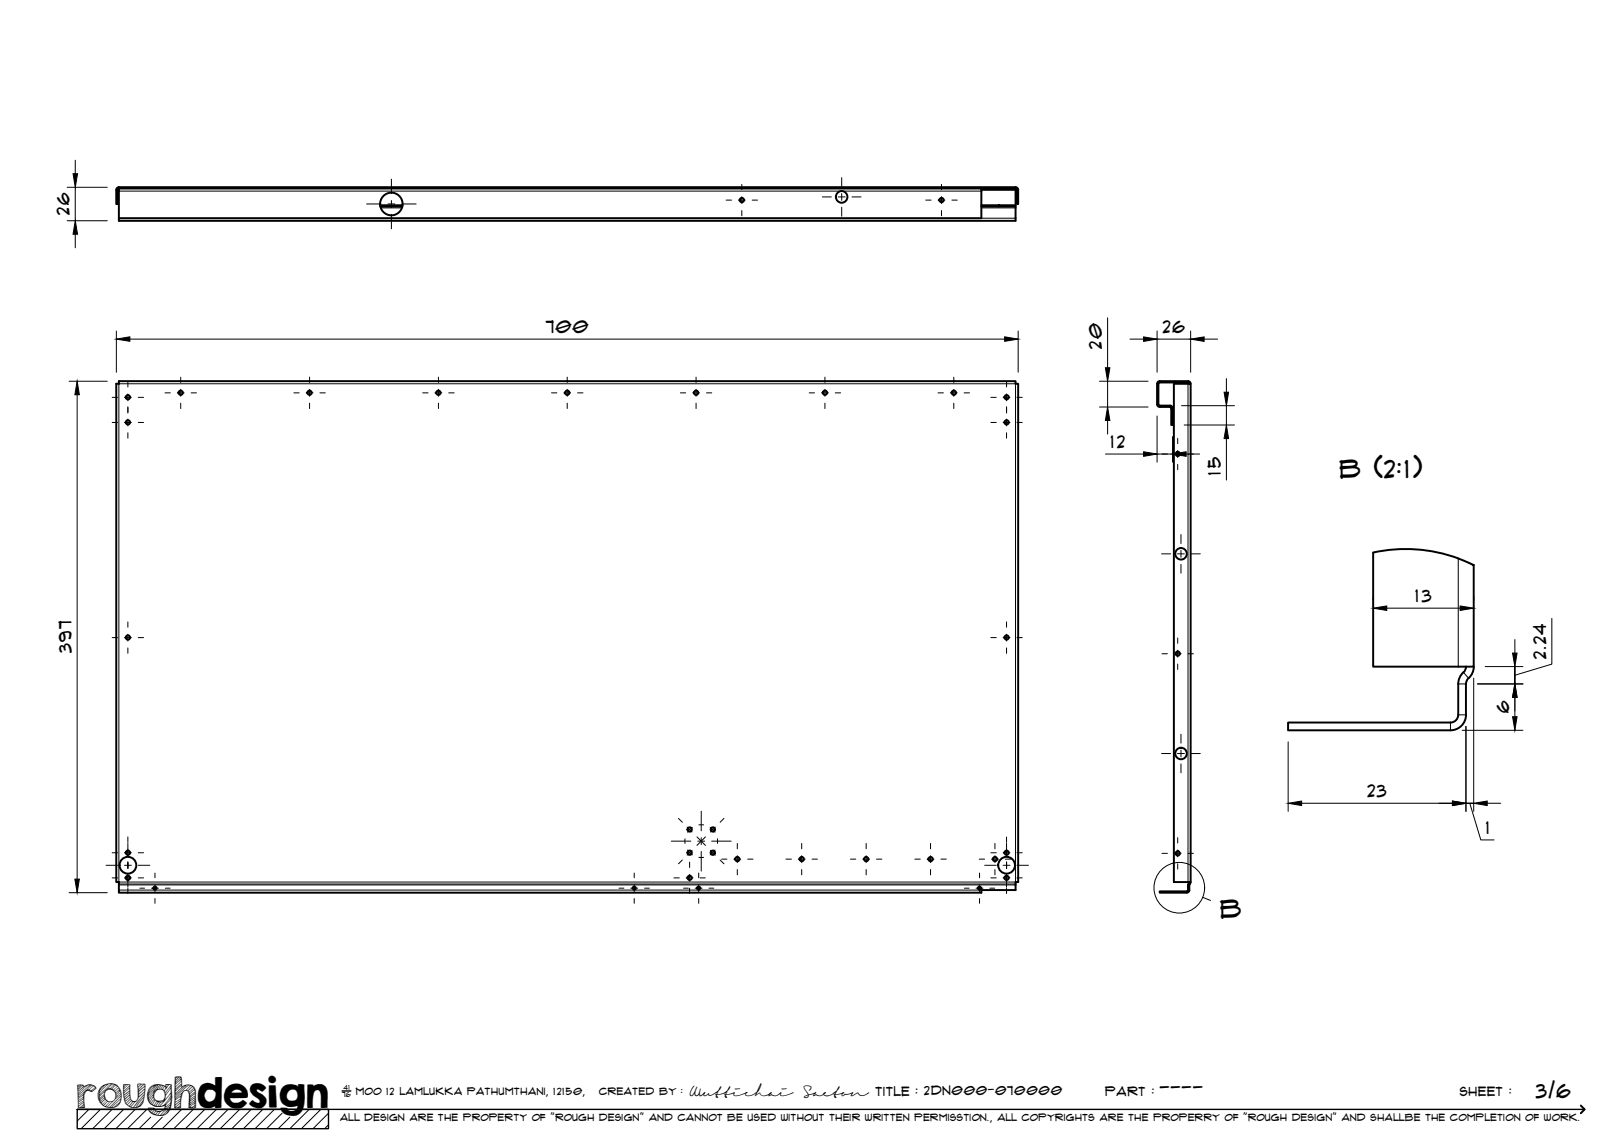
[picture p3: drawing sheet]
<svg xmlns="http://www.w3.org/2000/svg" width="420mm" height="297mm" viewBox="0 0 420 297" stroke-linecap="round" stroke-linejoin="round" font-family="sans-serif">
<!-- layer: Visible -->
<g fill="none" stroke="#000" stroke-width=".51">
<path d="M30.8 48.4v.4l-.4 .3M30.8 48.4h231.9M30.8 48.4a.67 .67 0 0 0-.7 .7v3.7h.3v-3.7M98.3 53.1h5.8M98.4 53.5h5.7M253.9 48.8h-223.1v8.3h231.9v-3.6M253.9 48.8v7.7h-223.1M253.9 48.8h8.8v.3h-8.8M253.9 53.1h4.5M253.9 53.5h4.5M258.4 53.1h4.3v.4h-4.3zM262.7 48.4a.67 .67 0 0 1 .7 .7v3.7h-.3v-3.7l-.4-.3z"/>
<path d="M262.7 49.1v4M30.1 99.3a.45 .45 0 0 0 .7 0 .45 .45 0 0 0 0-.6h231.9a.45 .45 0 0 0 0 .6 .45 .45 0 0 0 .7 0l-.1 128.9a.49 .49 0 0 0-.5 .2 .49 .49 0 0 0-.1 .6v1.3h-8.8v.7h-223.1v-2a.51 .51 0 0 0-.1-.6 .51 .51 0 0 0-.6-.2zM299.4 99.3v5.3M299.4 99.3a.67 .67 0 0 1 .6-.7h7.4a.67 .67 0 0 1 .6 .7M303.7 99.3h4.3v128.9h-4.3zM307.7 99.3l-.3-.3h-7.4l-.2 .1v5.7l.2 .2h2.7a.67 .67 0 0 1 .7 .6M299.4 104.6l.4 .6 2.9 .1 .3 .3M303 105.6h.4v4.4h-.4zM355.3 143a38.5 38.5 0 0 1 22.6 1.7l3.4 1.5v26.3h-26v-29.5M379.3 172.5l-.2 .8a5.3 5.3 0 0 0-1.8 3.6v8.1M381.3 172.5a5.3 5.3 0 0 1-1.8 3.6l-.2 .8v8.1M377.3 185a2 2 0 0 1-2 2h-42.1v2h42.1a4 4 0 0 0 4-4"/>
<path d="M307.4 230.3l-.4 .3h-7v.4h7l.5-.2 .2-.5M307.7 228.2l-.3 .6v1.5M307.7 229v1.3M308 228.2l-.3 .8"/>
<circle cx="101.3" cy="52.8" r="2.92"/>
<circle cx="191.9" cy="51.8" r=".56"/>
<circle cx="217.8" cy="50.9" r="1.5"/>
<circle cx="243.6" cy="51.8" r=".56"/>
<circle cx="33.1" cy="102.8" r=".56"/>
<circle cx="33.1" cy="109.3" r=".56"/>
<circle cx="46.7" cy="101.6" r=".56"/>
<circle cx="80.1" cy="101.6" r=".56"/>
<circle cx="113.4" cy="101.6" r=".56"/>
<circle cx="146.8" cy="101.6" r=".56"/>
<circle cx="180.1" cy="101.6" r=".56"/>
<circle cx="213.4" cy="101.6" r=".56"/>
<circle cx="246.8" cy="101.6" r=".56"/>
<circle cx="260.4" cy="109.3" r=".56"/>
<circle cx="260.4" cy="102.8" r=".56"/>
<circle cx="304.7" cy="117.5" r=".56"/>
<circle cx="305.6" cy="143.3" r="1.49"/>
<circle cx="33.1" cy="164.9" r=".56"/>
<circle cx="260.4" cy="164.9" r=".56"/>
<circle cx="304.7" cy="169.1" r=".56"/>
<circle cx="305.6" cy="195" r="1.49"/>
<circle cx="178.4" cy="214.6" r=".56"/>
<circle cx="184.4" cy="214.6" r=".56"/>
<circle cx="33.1" cy="220.6" r=".56"/>
<circle cx="33.1" cy="227.1" r=".56"/>
<circle cx="33.1" cy="223.9" r="2.17"/>
<circle cx="40.1" cy="229.8" r=".41"/>
<circle cx="164.1" cy="229.8" r=".41"/>
<circle cx="178.4" cy="220.6" r=".56"/>
<circle cx="178.4" cy="227.1" r=".56"/>
<circle cx="180.8" cy="229.8" r=".41"/>
<circle cx="184.4" cy="220.6" r=".56"/>
<circle cx="190.8" cy="222.3" r=".56"/>
<circle cx="207.4" cy="222.3" r=".56"/>
<circle cx="224.1" cy="222.3" r=".56"/>
<circle cx="240.8" cy="222.3" r=".56"/>
<circle cx="253.4" cy="229.8" r=".41"/>
<circle cx="257.4" cy="222.3" r=".56"/>
<circle cx="260.4" cy="220.6" r=".56"/>
<circle cx="260.4" cy="227.1" r=".56"/>
<circle cx="260.4" cy="223.9" r="2.17"/>
<circle cx="304.7" cy="220.8" r=".56"/>
</g>
<!-- layer: Visible Narrow -->
<g fill="none" stroke="#000" stroke-width=".26">
<path d="M30.1 49.1h.3M30.8 49.5h223.1M30.8 48.7h231.9M98.5 53.8h5.5M253.9 56.5h8.8M253.9 53.8h8.8M263.1 49.1h.3M30.8 99.3h231.9v128.9h-231.9zM299.4 99.3h.3M300 98.6v.4M307.4 98.6v.4M307.4 99.3v128.9"/>
<path d="M299.4 104.6h.3M300 105v.3M302.7 105v.3M377.3 144.5v28M377.3 177h2M378.6 174l1.3 1.5M375.3 187v2M377.3 185h2M30.8 230.3h223.1M30.8 228.7h231.9M30.8 229h231.9M307 230.6v.4"/>
<path d="M307.4 230.3h.3M307.4 229h.3M307.6 228.5l.2 .2"/>
</g>
<!-- layer: TitleBlock -->
<path d="M20 287h65v5h-65zM20 287h390M88.5 282.3h2.3" fill="none" stroke="#000" stroke-width=".36"/>
<path d="M409 286.1l1 .9-1 1" fill="none" stroke="#000" stroke-width=".51"/>
<g fill="none" stroke="#000" stroke-width=".26">
<path d="M23 287l-3 3.1M26 287l-5 5M29 287l-5 5M32 287l-5 5M35 287l-5 5M38 287l-5 5M39 289.1l-3 2.9M42 289.1l-3 2.9M47 287l-5 5M50 287l-5 5M53 287l-5 5M56 287l-5 5"/>
<path d="M59 287l-5 5M62 287l-5 5M65 287l-5 5M68 287l-5 5M71 287l-5 5M73 288l-4 4M75 289.1l-3 2.9M80 287l-5 5M83 287l-5 5M85 288l-4 4M85 291l-1 1"/>
</g>
<!-- layer: Smart Centers -->
<g fill="none" stroke="#000" stroke-width=".26">
<path d="M94.8 52.8h3.8M100.4 52.8h1.8M101.3 46.4v3.7M101.3 51.9v1.8M101.3 55.5v3.7M103.9 52.8h3.8M187.9 51.8h1.4M191 51.8h1.8M191.9 47.7v1.4M191.9 50.9v1.8M191.9 54.5v1.3M194.6 51.8h1.4"/>
<path d="M212.7 51h2.4M216.9 51h1.8M217.8 46v2.3M217.8 50.1v1.7M217.8 53.6v2.4M220.4 51h2.4M239.5 51.8h1.4M242.7 51.8h1.8M243.6 47.7v1.4M243.6 50.9v1.8M243.6 54.5v1.3M246.3 51.8h1.3"/>
<path d="M33.1 98.7v1.4M46.8 97.6v1.4M80.1 97.6v1.4M113.4 97.6v1.4M146.7 97.6v1.4M180.1 97.6v1.4M213.4 97.6v1.4M246.8 97.6v1.4M260.4 98.7v1.4M29 102.8h1.4M29 109.3h1.4M32.2 102.8h1.8"/>
<path d="M32.2 109.3h1.8M33.1 101.9v1.8M33.1 105.2v1.7M33.1 108.4v1.8M33.1 112v1.4M35.8 102.8h1.3M35.8 109.3h1.3M42.7 101.6h1.4M45.9 101.6h1.7M46.8 100.7v1.8M46.8 104.3v1.4M49.4 101.6h1.4"/>
<path d="M76 101.6h1.4M79.2 101.6h1.8M80.1 100.7v1.8M80.1 104.3v1.4M82.8 101.6h1.4M109.3 101.6h1.4M112.5 101.6h1.8M113.4 100.7v1.8M113.4 104.3v1.4M116.1 101.6h1.4M142.7 101.6h1.4M145.9 101.6h1.7"/>
<path d="M146.7 100.7v1.8M146.7 104.3v1.4M149.4 101.6h1.4M176 101.6h1.4M179.2 101.6h1.8M180.1 100.7v1.8M180.1 104.3v1.4M182.8 101.6h1.3M209.4 101.6h1.3M212.5 101.6h1.8M213.4 100.7v1.8M213.4 104.3v1.4"/>
<path d="M216.1 101.6h1.4M242.7 101.6h1.4M245.9 101.6h1.7M246.8 100.7v1.8M246.8 104.3v1.4M249.4 101.6h1.4M256.3 102.8h1.4M256.3 109.3h1.4M259.5 102.8h1.8M259.5 109.3h1.8M260.4 101.9v1.8M260.4 105.2v1.7"/>
<path d="M260.4 108.4v1.8M260.4 112v1.4M263.1 102.8h1.4M263.1 109.3h1.4M300.6 117.5h1.4M303.8 117.5h1.8M304.7 113.4v1.4M304.7 116.6v1.8M307.4 117.5h1.4M304.7 120.1v1.4M305.5 138.3v2.3M300.5 143.3h2.4"/>
<path d="M304.6 143.3h1.8M305.5 142.4v1.8M305.5 146v2.3M308.2 143.3h2.3M29 165h1.4M32.2 165h1.8M33.1 160.9v1.4M33.1 164.1v1.8M33.1 167.6v1.4M35.8 165h1.3M256.3 165h1.4M259.5 165h1.8"/>
<path d="M260.4 160.9v1.4M260.4 164.1v1.8M260.4 167.6v1.4M263.1 165h1.4M300.6 169.1h1.4M303.8 169.1h1.8M304.7 165.1v1.4M304.7 168.2v1.8M304.7 171.8v1.4M307.4 169.1h1.4M300.5 195h2.4M304.6 195h1.8"/>
<path d="M305.5 190v2.3M305.5 194.1v1.8M305.5 197.7v2.3M308.2 195h2.3M33.1 216.6v1.4M33.1 218.2v3.3M173.7 217.6h5M175.5 211.8l1 1M177.2 217v1.2M177.8 214l1.2 1.3M177.9 219.9l1.2 1.3M179.1 214.1l-1.2 1.2"/>
<path d="M180.3 216.5l1 1M180.5 217.6h1.8M180.8 213.4h1.2M181.3 217.8l-1 .9M181.4 209.9v5.1M181.4 216.8v1.7M181.5 217.8l1 .9M182.5 216.5l-1 1M183.7 214.1l1.3 1.2M184.1 217.6h5.1M185 219.9l-1.3 1.3M185.1 214l-1.3 1.3"/>
<path d="M185.6 217v1.2M187.3 211.8l-1 1M190.8 218.2v1.4M207.4 218.2v1.4M224.1 218.2v1.4M240.7 218.2v1.4M257.4 218.2v1.4M260.4 216.6v1.4M260.4 218.2v3.3M304.7 216.7v1.4M304.7 219.9v1.8M27.4 223.9h3"/>
<path d="M29 227.1h1.4M29 220.6h1.4M32.2 227.1h1.8M32.2 220.6h1.8M32.2 223.9h1.8M33.1 223v1.8M33.1 226.2v3.4M33.1 229.8v1.4M35.8 227.1h1.3M35.8 220.6h1.3M35.8 223.9h3M36.2 229.8h1.2"/>
<path d="M39.2 229.8h1.8M40.1 225.9v1.2M40.1 228.9v1.8M40.1 232.5v1.2M42.8 229.8h1.2M160.2 229.8h1.2M163.2 229.8h1.8M164.1 225.9v1.2M164.1 228.9v1.8M164.1 232.5v1.2M166.8 229.8h1.2M174.3 227.1h1.4"/>
<path d="M176.5 222.5l-1 1M176.8 229.8h1.3M177.5 227.1h1.8M178.4 223.1v1.4M178.4 226.2v1.8M178.4 229.8v1.4M179 220l-1.2 1.3M179.9 229.8h1.8M180.8 225.9v1.2M180.8 228.9v1.8M180.8 232.5v1.2M180.8 221.8h1.2"/>
<path d="M181.1 227.1h1.4M181.4 220.3v5.1M183.4 229.8h1.3M183.8 220l1.3 1.3M186.3 222.5l1 1M186.7 222.3h1.4M189.9 222.3h1.7M190.8 221.4v1.8M190.8 225v1.4M193.4 222.3h1.4M203.3 222.3h1.4M206.5 222.3h1.8"/>
<path d="M207.4 221.4v1.8M207.4 225v1.4M210.1 222.3h1.4M220 222.3h1.4M223.2 222.3h1.8M224.1 221.4v1.8M224.1 225v1.4M226.8 222.3h1.4M236.7 222.3h1.4M239.9 222.3h1.7M240.7 221.4v1.8M240.7 225v1.4"/>
<path d="M243.4 222.3h1.4M249.5 229.8h1.2M252.5 229.8h1.8M253.3 222.3h1.4M253.4 225.9v1.2M253.4 228.9v1.8M253.4 232.5v1.2M254.8 223.9h2.9M256.1 229.8h1.2M256.3 227.1h1.4M256.3 220.6h1.4M256.5 222.3h1.8"/>
<path d="M257.4 221.4v1.8M257.4 225v1.4M259.5 227.1h1.8M259.5 220.6h1.8M259.5 223.9h1.8M260.1 222.3h1.4M260.4 223v1.8M260.4 226.2v3.4M260.4 229.8v1.4M263.1 227.1h1.4M263.1 220.6h1.4M263.1 223.9h3"/>
<path d="M300.6 220.8h1.4M303.8 220.8h1.8M304.7 223.5v1.4M307.4 220.8h1.4"/>
</g>
<!-- layer: FD_Dimensions -->
<g fill="none" stroke="#000" stroke-width=".26">
<path d="M17.4 57.1h10.3M17.4 48.5h10.3M19.5 41.5v3.4M19.5 48.5v8.6M19.5 60.6v3.5M17.9 98.6h9.8M30.1 85.6v10.7M33.6 87.7h226.3M263.4 85.6v10.7M284.5 98.6h12.5M286.6 82.2v13M286.6 98.6v6.7"/>
<path d="M292.4 87.7h3.5M299.4 87.7h8.6M299.4 85.6v10.7M308 85.6v10.7M311.5 87.7h3.5M317.3 98v3.5M20 102.1v125.4M284.5 105.3h12.5M286 117.5h9.9M286.6 108.8v3.5M299.4 107.6v12M299.4 117.5h4"/>
<path d="M303.4 113v6.6M305.7 105h13.7M306.4 110h13M306.9 117.5h3.5M317.3 105v5M317.3 113.5v10.7M355.3 154.4v.9M358.8 157.4h19M381.3 154.4v.9M381.3 175.5v34.4M382.3 177h11.7M384.3 172.5h9.7"/>
<path d="M391.9 177v-4.5v4.5M391.9 165.5v3.5M401.5 160v11.8l-9.6 2.9M333.3 191.9v18M378.3 189h15.7M379.3 187.9v22M391.9 180.5v4.9M336.8 207.8h39M379.3 207.8h2h-2M380.3 207.8l2.8 9.5h3.4M384.8 207.8h3.5M17.9 231h9.8"/>
</g>
<g fill="#000" stroke="#000" stroke-width=".26">
<path d="M18.9 44.9h1.2l-.6 3.6zM19.5 57.1l.6 3.5h-1.2zM30.1 87.7l3.5-.5v1.1zM259.9 87.2l3.5 .5-3.5 .6zM286 95.2h1.1l-.5 3.4zM295.9 87.2l3.5 .5-3.5 .6zM308 87.7l3.5-.5v1.1zM20 98.6l.5 3.5h-1.1zM286.6 105.3l.5 3.5h-1.1zM295.9 116.9l3.5 .6-3.5 .6zM303.4 117.5l3.5-.6v1.2zM316.7 101.5h1.2l-.6 3.5z"/>
<path d="M317.3 110l.6 3.5h-1.2zM355.3 157.4l3.5-.6v1.2zM377.8 156.8l3.5 .6-3.5 .6zM391.3 169h1.2l-.6 3.5zM391.3 185.4h1.2l-.6 3.6zM391.9 177l.6 3.5h-1.2zM333.3 207.8l3.5-.5v1.1zM375.8 207.3l3.5 .5-3.5 .6zM381.3 207.8l3.5-.5v1.1zM19.4 227.5h1.1l-.5 3.5z"/>
</g>
<!-- layer: Detail Boundary -->
<g fill="none" stroke="#000" stroke-width=".26">
<path d="M311.2 232.2l2 .8"/>
<circle cx="305.1" cy="229.7" r="6.6"/>
</g>
<text font-size="9.7" x="19.9" y="286.8">roughdesign</text>
<g font-size="6.6">
<text x="346.6" y="123.6">B (2:1)</text>
<text x="315.8" y="237.5">B</text>
</g>
<g font-size="5.3">
<text x="300.1" y="283.6">----</text>
<text x="397.4" y="284">3/6</text>
</g>
<g font-size="4.6">
<text x="18" y="55.6" transform="rotate(-90 18 55.6)">26</text>
<text x="141.2" y="86.3">700</text>
<text x="300.9" y="86.3">26</text>
<text x="285.1" y="90.2" transform="rotate(-90 285.1 90.2)">20</text>
<text x="287.4" y="116">12</text>
<text x="315.8" y="122.8" transform="rotate(-90 315.8 122.8)">15</text>
<text x="366.2" y="155.9">13</text>
<text x="18.5" y="168.9" transform="rotate(-90 18.5 168.9)">397</text>
<text x="400" y="170.4" transform="rotate(-90 400 170.4)">2.24</text>
<text x="390.5" y="184.6" transform="rotate(-90 390.5 184.6)">6</text>
<text x="353.8" y="206.3">23</text>
<text x="384.5" y="215.9">1</text>
</g>
<g font-size="3.4">
<text x="178.3" y="283.5">Wuttichai</text>
<text x="208.1" y="283.5">Saeton title : 2DN000-070000</text>
</g>
<g font-size="3.3">
<text x="286" y="283.5">Part :</text>
<text x="377.7" y="283.5">sheet :</text>
</g>
<g font-size="2.7">
<text x="92.1" y="283.3">moo 12 Lamlukka pathumthani, 12150,</text>
<text x="155" y="283.3">created by :</text>
</g>
<text font-size="2.6" x="88" y="290.1">all design are the property of &quot;rough design&quot; and cannot be used without their written permisstion., all copyrights are the properry of &quot;rough design&quot; and shallbe the completion of work.</text>
<g font-size="1.9">
<text x="88.5" y="283.9">76</text>
<text x="88.9" y="282.1">41</text>
</g>
</svg>
